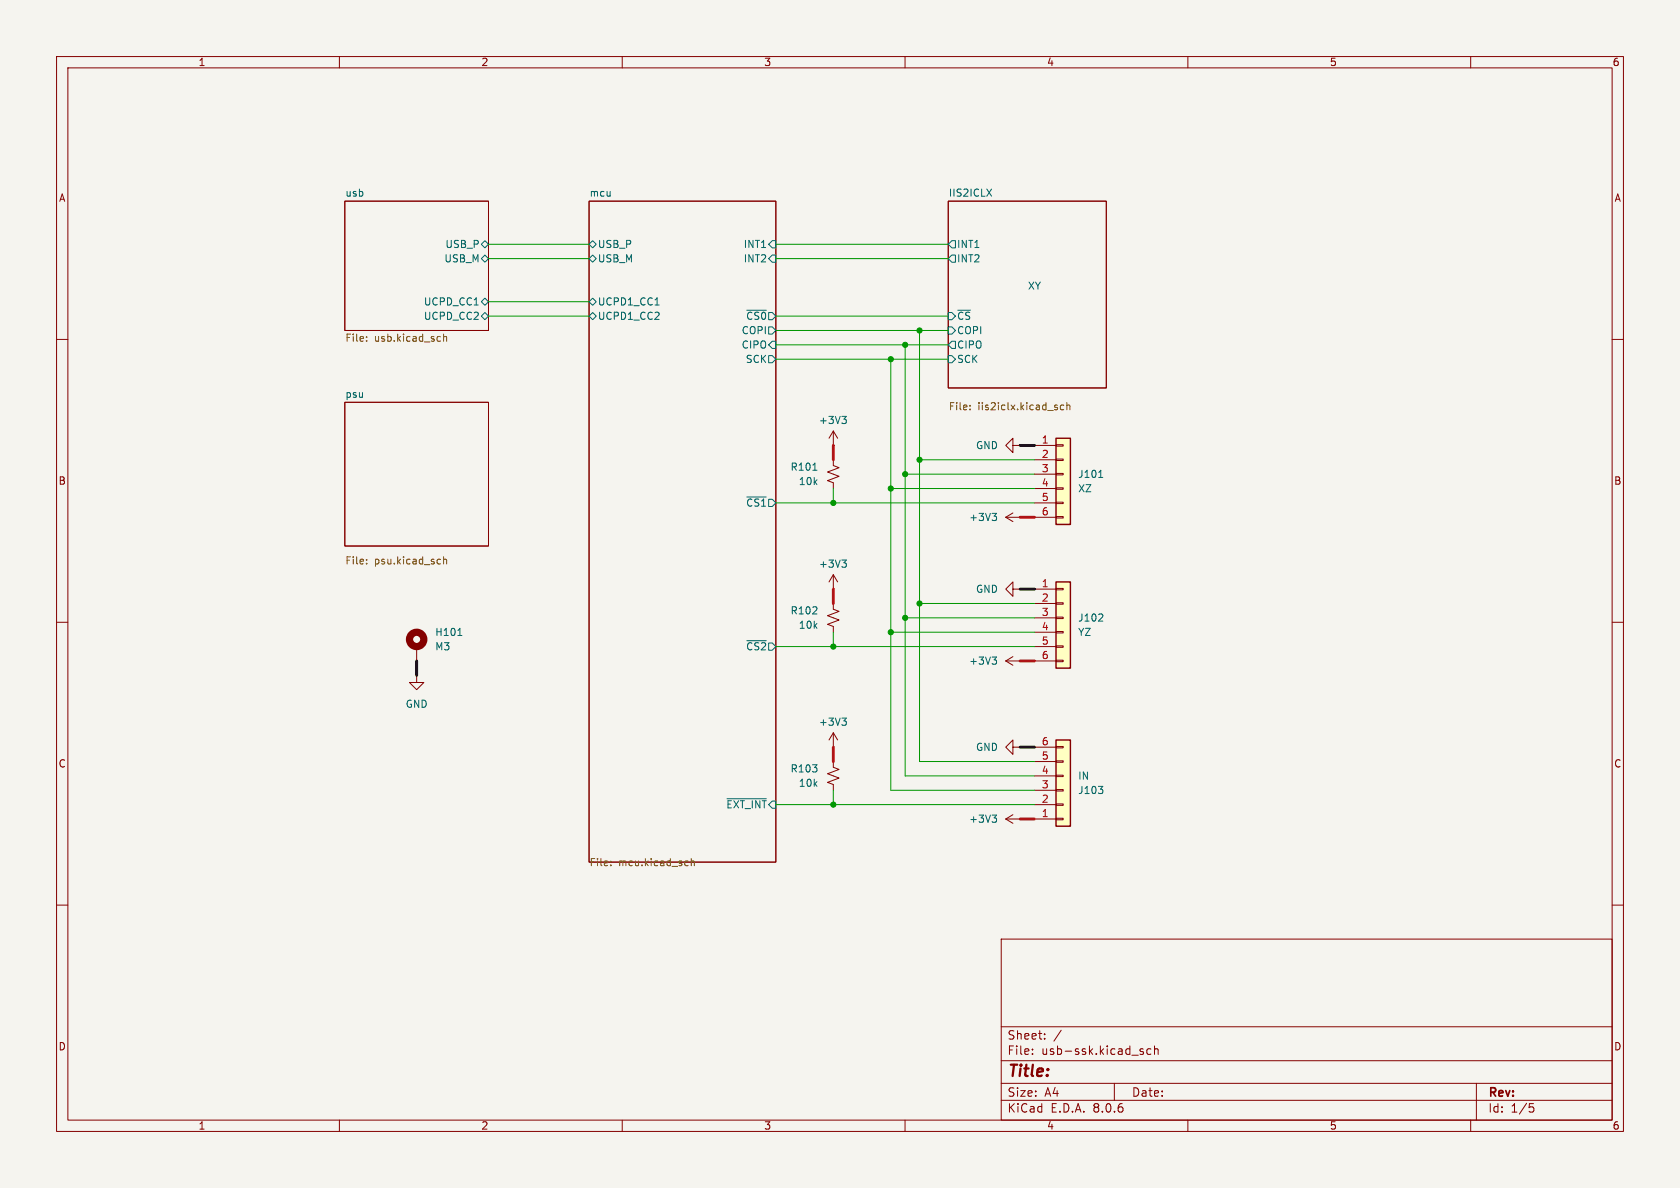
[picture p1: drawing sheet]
<svg xmlns="http://www.w3.org/2000/svg" width="297mm" height="210mm" viewBox="0 0 297 210" stroke-linecap="round" stroke-linejoin="round" font-family="sans-serif">
<path d="M0 0h297v210h-297z" fill="#f5f4ef" stroke="#f5f4ef" stroke-width=".18"/>
<g fill="none" stroke="#840000" stroke-width=".18">
<path d="M10 10h277v190h-277zM12 12h273v186h-273zM60 10v2M110 10v2M160 10v2M210 10v2M260 10v2M61 35.6h25.4v22.8h-25.4zM104.1 35.6h33.1v116.8h-33.1zM167.6 35.6h28v33h-28zM10 60h2M285 60h2"/>
<path d="M61 71.1h25.4v25.4h-25.4zM147.3 78.7h.1M147.3 76.2l-.7 1.3M147.3 76.2v2.5M147.3 76.2l.8 1.3M177.8 91.4l1.3 .8M177.8 91.4h2.5M179.1 90.7l-1.3 .7M180.3 91.4h.1M10 110h2M73.7 114.3v2.5M177.8 116.8l1.3 .8"/>
<path d="M177.8 116.8h2.5M179.1 104.1v-1.2l-1.3 1.2 1.3 1.3v-1.3h1.2M179.1 116.1l-1.3 .7M180.3 116.8h.1M180.3 104.1h.1M285 110h2M179.1 132.1v-1.3l-1.3 1.3 1.3 1.3v-1.3h1.2M180.3 132.1h.1M10 160h2M285 160h2M177 166h108v32h-108zM60 198v2"/>
<path d="M110 198v2M160 198v2M177 194.5h108M177 191.5h108M177 187.5h108M177 181.5h108M182.5 186.3v.1M182.5 185.5v.1M184.7 183.6v.1M184.7 182.8v.1M187.6 182.1l-1.3 2M197 191.5v3"/>
<path d="M201.7 185.9l.4 .1 .1 .2-.2 .2h-.3M201.7 185.4l.4 .1M203.5 185.5l-.5-.1-.3 .3v.4l.2 .2h.6M204.1 185.5l.2-.1 .4 .1v.9M204.1 184.9v1.5M210 198v2M260 198v2M261 191.5v6.5M270.4 195.1h.7M270.5 195.7h.4l.3 .3-.2 .5-.5 .1"/>
</g>
<g fill="none" stroke="#006464" stroke-width=".18">
<path d="M85.1 45.7l.6-.6 .7 .6-.7 .7zM85.1 55.9l.6-.7 .7 .7-.7 .6zM85.1 53.3l.6-.6 .7 .6-.7 .7zM85.1 43.2l.6-.7 .7 .7-.7 .6zM104.1 55.9l.7-.7 .6 .7-.6 .6zM104.1 53.3l.7-.6 .6 .6-.6 .7zM104.1 45.7l.7-.6 .6 .6-.6 .7zM104.8 42.5l.6 .7-.6 .6-.7-.6zM115.8 53.9h.7M132 54.8h3.5M135.9 57.8h.6l.7 .6-.7 .7h-.6zM136.5 45.1h.7v1.3h-.7l-.6-.7z"/>
<path d="M136.5 42.5h.7v1.3h-.7l-.6-.6zM167.6 55.2h.7l.6 .7-.6 .6h-.7zM167.6 57.8h.7l.6 .6-.6 .7h-.7zM168.3 42.5h.6v1.3h-.6l-.7-.6zM168.3 45.1h.6v1.3h-.6l-.7-.7zM135.9 62.9h.6l.7 .6-.7 .6h-.6zM136.5 60.3h.7v1.3h-.7l-.6-.6zM148.8 73.6h.8l-.4 .5M149.4 74.1l.2 .2v.3l-.2 .3M167.6 62.9h.7l.6 .6-.6 .6h-.7zM168.3 60.3h.6v1.3h-.6l-.7-.6zM132 87.9h3.5"/>
<path d="M175.4 90.7h.8l-.4 .5M175.9 91.2l.3 .3v.3l-.3 .2M80.9 112.3h.8M132 113.3h3.5M175.4 116.1h.8l-.4 .5M175.9 116.6l.3 .3v.3l-.3 .2M128.5 141.2h7"/>
</g>
<g fill="none" stroke="#725600" stroke-width=".18">
<path d="M64.8 59.5v.2M78.4 59.1v1.2M78.4 59.6l.2-.1h.3l.1 .8M64.8 60.2v.1M171.5 72.3v.1M171.5 71.7v.1M186.9 72.1v.3M188.1 71.7l-.4-.1-.2 .2 .1 .6h.5M188.6 71.7l.2-.1 .3 .1v.7M188.6 71.2v1.2M64.8 99.6v.1M64.8 98.9v.1"/>
<path d="M78.4 98.4v1.3M78.4 99l.2-.1h.3l.1 .8M108 152.9v.1M108 152.3v.1M121.5 152.2l.2 .1M121.7 153h-.2M122.2 151.8v1.2M122.2 152.3l.2-.1 .3 .1v.7"/>
</g>
<circle cx="73.7" cy="113" r="1.27" fill="none" stroke="#840000" stroke-width="1.3"/>
<path d="M186.7 102.9h2.5v15.2h-2.5z" fill="#ffffc2"/>
<path d="M182.9 104.1h3.8M182.9 106.7h3.8M182.9 109.2h3.8M182.9 111.8h3.8M182.9 114.3h3.8M182.9 116.8h3.8M186.7 116.7h1.3v.3h-1.3zM186.7 114.2h1.3v.2h-1.3zM186.7 111.6h1.3v.3h-1.3zM186.7 109.1h1.3v.2h-1.3zM186.7 106.6h1.3v.2h-1.3zM186.7 104h1.3v.3h-1.3z" fill="none" stroke="#840000" stroke-width=".18"/>
<path d="M186.7 102.9h2.5v15.2h-2.5z" fill="none" stroke="#840000" stroke-width=".25"/>
<path d="M194.8 108.6l.2 .2-.1 .3-.7 .7h.8" fill="none" stroke="#006464" stroke-width=".18"/>
<path d="M186.7 130.8h2.5v15.3h-2.5z" fill="#ffffc2"/>
<g fill="none" stroke="#840000" stroke-width=".18">
<path d="M182.9 139.7h3.8M182.9 137.2h3.8M182.9 134.6h3.8M182.9 132.1h3.8M186.7 132h1.3v.2h-1.3zM186.7 134.5h1.3v.2h-1.3zM186.7 137h1.3v.3h-1.3zM186.7 139.6h1.3v.2h-1.3zM177.8 144.8h2.5M177.8 144.8l1.3 .7M179.1 144l-1.3 .8M180.3 144.8h.1"/>
<path d="M182.9 144.8h3.8M182.9 142.2h3.8M186.7 142.1h1.3v.3h-1.3zM186.7 144.7h1.3v.2h-1.3z"/>
</g>
<path d="M186.7 130.8h2.5v15.3h-2.5z" fill="none" stroke="#840000" stroke-width=".25"/>
<path d="M194.2 139h.8l-.5 .5M194.8 139.6l.2 .1-.2 .5M175.4 144.1h.8l-.4 .5M175.9 144.6l.3 .2v.3l-.3 .3" fill="none" stroke="#006464" stroke-width=".18"/>
<path d="M186.7 77.5h2.5v15.2h-2.5z" fill="#ffffc2"/>
<g fill="none" stroke="#840000" stroke-width=".18">
<path d="M179.1 78.7v-1.2l-1.3 1.2 1.3 1.3v-1.3h1.2M180.3 78.7h.1M182.9 78.7h3.8M186.7 78.6h1.3v.3h-1.3zM147.3 81.3v1l1 .4-2 .7 2 .8-2 .8 1 .3v1.1M182.9 81.3h3.8M182.9 83.8h3.8M182.9 86.4h3.8M182.9 88.9h3.8M182.9 91.4h3.8M186.7 91.3h1.3v.3h-1.3zM186.7 88.8h1.3v.2h-1.3z"/>
<path d="M186.7 86.2h1.3v.3h-1.3zM186.7 83.7h1.3v.2h-1.3zM186.7 81.2h1.3v.2h-1.3zM73.7 119.4v1.3h1.2l-1.2 1.2-1.3-1.2h1.3M73.7 119.4h.1M147.3 106.7v1l1 .4-2 .7 2 .8-2 .8 1 .3v1.1M147.3 104.1h.1M147.3 101.6v2.5M147.3 101.6l-.7 1.3M147.3 101.6l.8 1.3M147.3 132.1h.1M147.3 134.6v1l1 .4-2 .8 2 .7-2 .8 1 .4v1"/>
<path d="M147.3 129.5v2.6M147.3 129.5l-.7 1.3M147.3 129.5l.8 1.3"/>
</g>
<path d="M186.7 77.5h2.5v15.2h-2.5z" fill="none" stroke="#840000" stroke-width=".25"/>
<path d="M143.7 83.1h.7M148.8 99h.8l-.4 .5M149.4 99.5l.2 .2v.3l-.2 .3M194.2 84.4h.8M148.8 126.9h.8l-.4 .5M149.4 127.4l.2 .3v.3l-.2 .2" fill="none" stroke="#006464" stroke-width=".18"/>
<g fill="none" stroke="#009600" stroke-width=".18">
<path d="M86.4 43.2h17.7M86.4 55.9h17.7M86.4 45.7h17.7M86.4 53.3h17.7M137.2 58.4h30.4M137.2 43.2h30.4M137.2 55.9h30.4M137.2 45.7h30.4M162.6 58.4v76.2h20.3M137.2 63.5h30.4M137.2 61h30.4M157.5 63.5v76.2h25.4"/>
<path d="M160 61v76.2h22.9M137.2 88.9h45.7M147.3 86.4v2.5M157.5 86.4h25.4M160 83.8h22.9M162.6 81.3h20.3M137.2 114.3h45.7M147.3 111.8v2.5M157.5 111.8h25.4M160 109.2h22.9M162.6 106.7h20.3M147.3 139.7v2.5"/>
<path d="M137.2 142.2h45.7"/>
</g>
<path d="M147.3 78.7v2.6M180.3 91.4h2.6M147.3 104.1v2.6M180.3 116.8h2.6M147.3 132.1v2.5M180.3 144.8h2.6" fill="none" stroke="#ff000b" stroke-width=".51"/>
<path d="M180.3 78.7h2.6M73.7 116.8v2.6M180.3 104.1h2.6M180.3 132.1h2.6" fill="none" stroke="#000" stroke-width=".51"/>
<g fill="#009600" stroke="#009600" stroke-width=".18">
<circle cx="147.3" cy="114.3" r=".46"/>
<circle cx="147.3" cy="142.2" r=".46"/>
<circle cx="162.6" cy="81.3" r=".46"/>
<circle cx="157.5" cy="86.4" r=".46"/>
<circle cx="160" cy="83.8" r=".46"/>
<circle cx="162.6" cy="106.7" r=".46"/>
<circle cx="157.5" cy="111.8" r=".46"/>
<circle cx="160" cy="109.2" r=".46"/>
<circle cx="157.5" cy="63.5" r=".46"/>
<circle cx="147.3" cy="88.9" r=".46"/>
<circle cx="160" cy="61" r=".46"/>
<circle cx="162.6" cy="58.4" r=".46"/>
</g>
<text font-size="2.8" fill="#840000" x="178" y="190.9">Title:</text>
<g font-size="2.1" fill="#840000">
<text x="178" y="184">Sheet:</text>
<text x="178" y="186.7">File:</text>
<text x="184.1" y="186.7">usb-ssk.kicad_sch</text>
<text x="178" y="196.9">KiCad</text>
<text x="178" y="194.1">Size:</text>
<text x="184.7" y="194.1">A4</text>
<text x="185.7" y="196.9">E.D.A.</text>
<text x="193.3" y="196.9">8.0.6</text>
<text x="200" y="194.1">Date:</text>
<text x="263" y="194.3">Rev:</text>
<text x="263" y="196.9">Id:</text>
<text x="267.1" y="196.9">1/5</text>
</g>
<g font-size="1.8" fill="#840000">
<text x="35" y="11.9">1</text>
<text x="85" y="11.9">2</text>
<text x="135" y="11.9">3</text>
<text x="185" y="11.9">4</text>
<text x="235" y="11.9">5</text>
<text x="285" y="11.9">6</text>
<text x="10.3" y="35.9">A</text>
<text x="285.3" y="35.9">A</text>
<text x="10.3" y="85.9">B</text>
<text x="285.3" y="85.9">B</text>
<text x="10.3" y="135.9">C</text>
<text x="285.3" y="135.9">C</text>
<text x="10.3" y="185.9">D</text>
<text x="285.3" y="185.9">D</text>
<text x="35" y="199.9">1</text>
<text x="85" y="199.9">2</text>
<text x="135" y="199.9">3</text>
<text x="185" y="199.9">4</text>
<text x="235" y="199.9">5</text>
<text x="285" y="199.9">6</text>
</g>
<g font-size="1.8" fill="#006464">
<text x="61" y="34.8">usb</text>
<text x="104.1" y="34.8">mcu</text>
<text x="167.6" y="34.8">IIS2ICLX</text>
<text x="78.5" y="46.6">USB_M</text>
<text x="78.6" y="44">USB_P</text>
<text x="105.6" y="46.6">USB_M</text>
<text x="105.6" y="44">USB_P</text>
<text x="131.4" y="46.6">INT2</text>
<text x="131.4" y="44">INT1</text>
<text x="169.1" y="44">INT1</text>
<text x="169.1" y="46.6">INT2</text>
<text x="74.8" y="56.7">UCPD_CC2</text>
<text x="74.8" y="54.2">UCPD_CC1</text>
<text x="105.6" y="56.7">UCPD1_CC2</text>
<text x="105.6" y="54.2">UCPD1_CC1</text>
<text x="131" y="59.3">COPI</text>
<text x="131.8" y="56.7">~{CS0}</text>
<text x="169.1" y="56.7">~{CS}</text>
<text x="169.1" y="59.3">COPI</text>
<text x="131" y="61.8">CIPO</text>
<text x="131.7" y="64.4">SCK</text>
<text x="169.1" y="64.4">SCK</text>
<text x="169.1" y="61.8">CIPO</text>
<text x="61" y="70.4">psu</text>
<text x="144.7" y="75.2">+3V3</text>
<text x="139.7" y="83.4">R101</text>
<text x="172.4" y="79.6">GND</text>
<text x="131.8" y="89.8">~{CS1}</text>
<text x="141.1" y="86">10k</text>
<text x="190.5" y="84.7">J101</text>
<text x="190.5" y="87.2">XZ</text>
<text x="171.2" y="92.3">+3V3</text>
<text x="144.7" y="100.6">+3V3</text>
<text x="172.4" y="105">GND</text>
<text x="76.8" y="112.6">H101</text>
<text x="139.7" y="108.8">R102</text>
<text x="141.1" y="111.4">10k</text>
<text x="190.5" y="110.1">J102</text>
<text x="190.5" y="112.6">YZ</text>
<text x="76.8" y="115.2">M3</text>
<text x="131.8" y="115.2">~{CS2}</text>
<text x="171.2" y="117.7">+3V3</text>
<text x="71.6" y="125.3">GND</text>
<text x="144.7" y="128.5">+3V3</text>
<text x="139.7" y="136.8">R103</text>
<text x="172.4" y="132.9">GND</text>
<text x="128.3" y="143.1">~{EXT_INT}</text>
<text x="141.1" y="139.3">10k</text>
<text x="190.5" y="140.6">J103</text>
<text x="190.5" y="138">IN</text>
<text x="171.2" y="145.6">+3V3</text>
</g>
<text font-size="1.8" fill="#0000c2" x="181.6" y="51.4">XY</text>
<g font-size="1.8" fill="#725600">
<text x="61" y="60.7">File:</text>
<text x="66.2" y="60.7">usb.kicad_sch</text>
<text x="167.6" y="72.8">File:</text>
<text x="172.9" y="72.8">iis2iclx.kicad_sch</text>
<text x="61" y="100.1">File:</text>
<text x="66.2" y="100.1">psu.kicad_sch</text>
<text x="104.1" y="153.4">File:</text>
<text x="109.4" y="153.4">mcu.kicad_sch</text>
</g>
<g font-size="1.8" fill="#a90000">
<text x="184.1" y="78.5">1</text>
<text x="184.1" y="81">2</text>
<text x="184.1" y="83.6">3</text>
<text x="184.1" y="86.1">4</text>
<text x="184.1" y="88.6">5</text>
<text x="184.1" y="91.2">6</text>
<text x="184.1" y="103.9">1</text>
<text x="184.1" y="106.4">2</text>
<text x="184.1" y="109">3</text>
<text x="184.1" y="111.5">4</text>
<text x="184.1" y="114">5</text>
<text x="184.1" y="116.6">6</text>
<text x="184.1" y="131.8">6</text>
<text x="184.1" y="136.9">4</text>
<text x="184.1" y="134.4">5</text>
<text x="184.1" y="142">2</text>
<text x="184.1" y="139.4">3</text>
<text x="184.1" y="144.5">1</text>
</g>
</svg>
